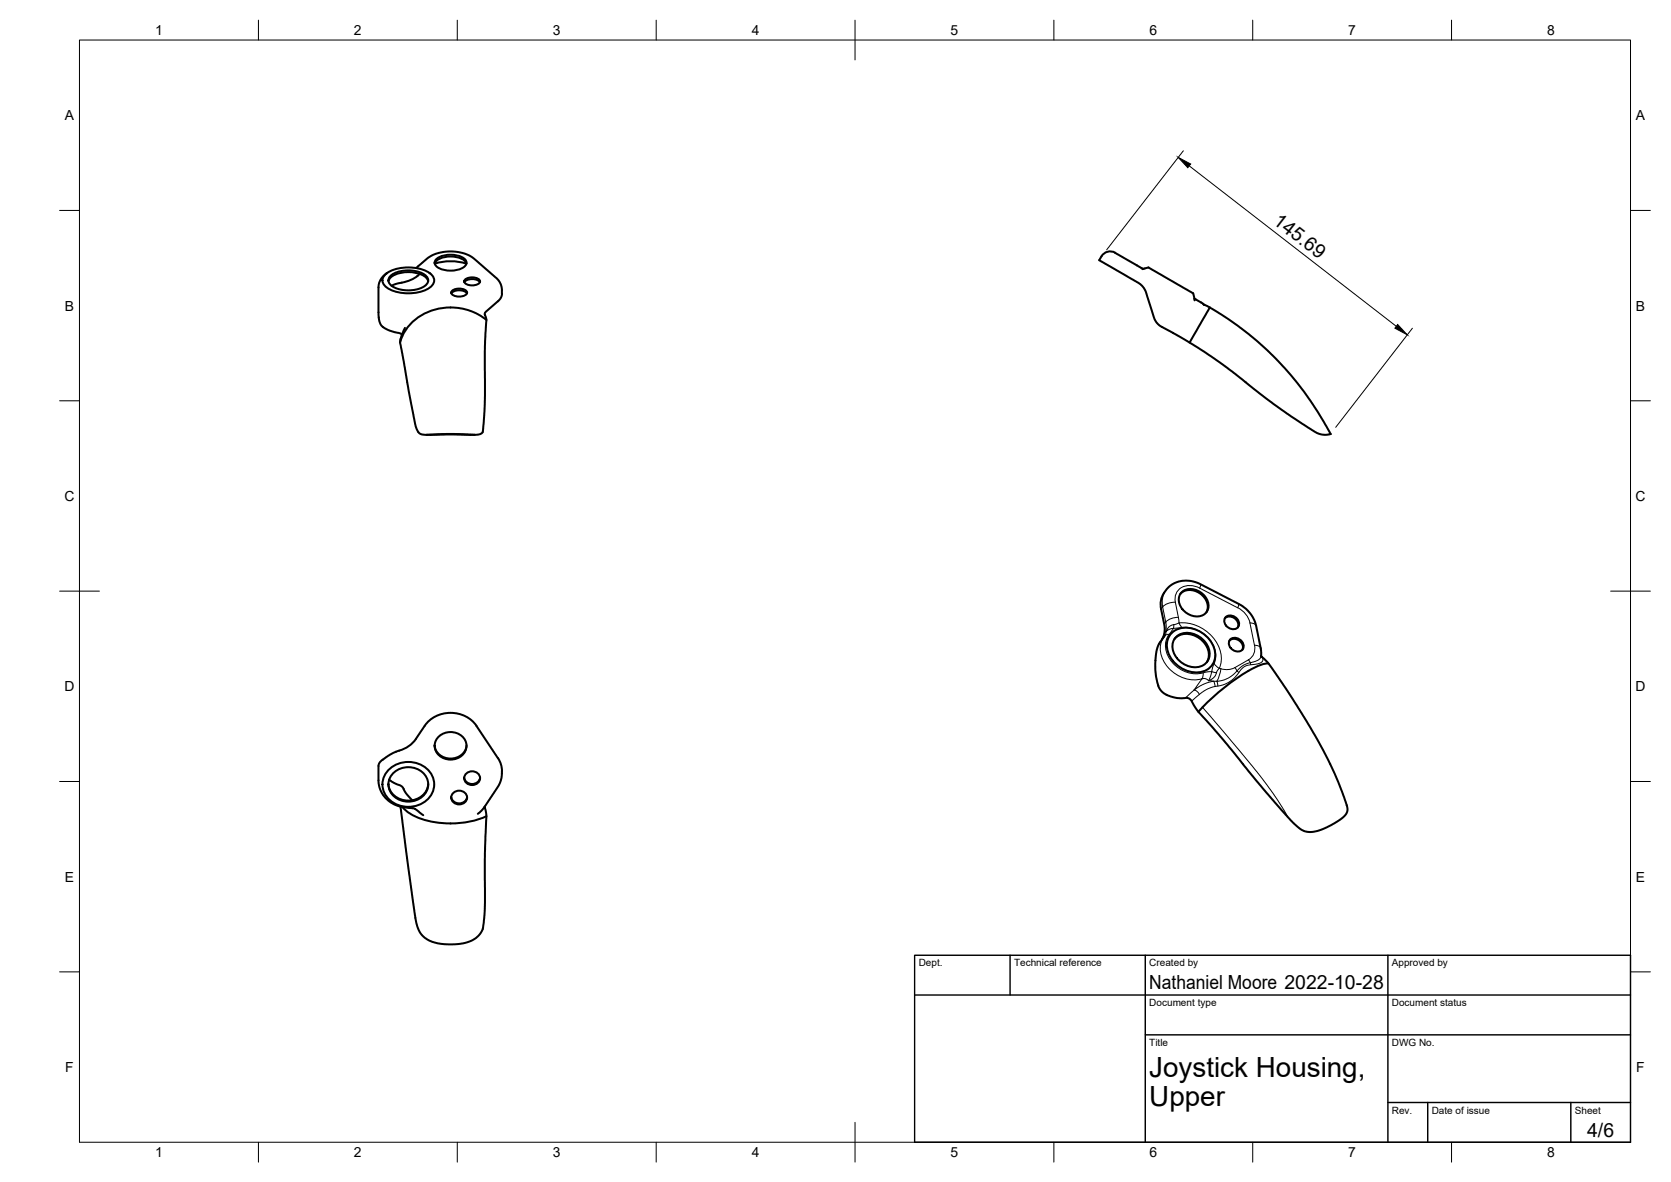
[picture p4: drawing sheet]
<svg xmlns="http://www.w3.org/2000/svg" width="420mm" height="297mm" viewBox="0 0 420 297" stroke-linecap="round" stroke-linejoin="round" font-family="sans-serif">
<!-- layer: Visible -->
<g fill="none" stroke="#000" stroke-width=".51">
<path d="M95.2 79.8l.4 1.4 .6 .9 1.4 .8 3.1 .9 .3 .3M97 68.8a10.6 10.6 0 0 1 11.3 0 2.1 2.1 0 0 1 .8 2.1 2.1 2.1 0 0 1-1.5 1.7 10.9 10.9 0 0 1-10.6-.5 1.96 1.96 0 0 1 0-3.3zM97.4 68.6l-1.5 1.3-.7 1.6v8.3M97.7 70.7a3.6 3.6 0 0 1 3.1-2.1 7.7 7.7 0 0 1 6.3 1.2l.6 .9M98.1 69.5a7.7 7.7 0 0 1 9.2 0 1.74 1.74 0 0 1-1.1 2.7 8 8 0 0 1-8.1-.8 1.41 1.41 0 0 1 0-1.9zM104.6 67.4l3-2.6 2.3-1.1 3-.5 2 .1 1.8 .4 2.3 1.2 6 5.2 1 1.6 .2 2.1M105 69.3a15.1 15.1 0 0 1-5.3 2l-1.3 .5M105.5 68.9l-.5 .4M108 68.6l.2 .1M109.7 65.1a6.4 6.4 0 0 1 7.2 0 1.26 1.26 0 0 1-.5 2.2 6.6 6.6 0 0 1-6.7-.4 1.15 1.15 0 0 1 0-1.8zM113.5 73.7a2.81 2.81 0 0 1 3.9 0M113.6 73.2a2.96 2.96 0 0 1 3.8 0l.1 .3a2.17 2.17 0 0 1-2.7 1 1.13 1.13 0 0 1-1.2-1.3z"/>
<path d="M116.8 70.9a2.81 2.81 0 0 1 3.9 0M116.8 70.4a2.96 2.96 0 0 1 3.8 0l.1 .3a2.17 2.17 0 0 1-2.6 1 1.13 1.13 0 0 1-1.3-1.3zM117.3 66.2a3.4 3.4 0 0 0-3.2-1.7h-1.7a3.3 3.3 0 0 0-3.1 1.8 13 13 0 0 1 8 0M125.2 75.7l-3 2.6-.3 .7 .4 1.4-.4 6.6v14.4l-.5 7.1-.5 .5-1.2 .3-5.4-.2-7.5 .2-1-.2-.6-.4-.8-2.2-3.3-17.8a6.9 6.9 0 0 1-.4-3.5l1.1-2.8M126.2 73.8l-.1 .8-.9 1.1M280.4 63.5l7.1 4M280.4 63.5a2.73 2.73 0 0 0-4 1.9l9.8 5.7 1 .7 .9 1.6 2.2 6.8 1.1 1.5 7 4 6.2 3.9 5.2 3.8 10.3 8 8.9 6.1 2.9 1.6 1.1 .2 1.6-.2-2.8-4.8a78 78 0 0 0-27.6-27M287.3 67.6l1.5-.4 10 5.8a1.68 1.68 0 0 1 1.4 1.5l.2 1M300.3 75l1.7 1M302 76l.8 .7M302.5 76.4l.4 .2M302.8 76.6l1.4 .7"/>
<path d="M304.2 77.3l-5.1 8.8M122.3 80.4a14.3 14.3 0 0 0-20 2l-1.1 2.1-.6 1.6M107.2 109.3h12.2M292.9 159.7l-1.6 2.3-.6 2.3a17 17 0 0 0 .8 8.7l1.2 1.3 1.5 .7 2 .4h2.2l.5 .1 .6 .5 .7 1.3a23.5 23.5 0 0 0 4 4.8l16.5 19.7 4.4 4.9 1.9 1.7 1.1 .5 1.1 .2 2.4-.4 1.9-.8 2.2-1.1 1.4-.9 1.2-1.1 .4-.8 .1-.8-.8-2.8-2.4-5.9-3-6.2-4.2-7.2-5.2-8.3-4.4-6.3-1.5-1.4M294.8 158.9a6.7 6.7 0 0 1 9.3 1.8 4.9 4.9 0 0 1-.6 7.6 7.3 7.3 0 0 1-10.1-6.6 4.1 4.1 0 0 1 1.4-2.8zM295.8 160a5.3 5.3 0 0 1 7.7 2 3.6 3.6 0 0 1 .1 4.3 3.6 3.6 0 0 1-4.1 1.3 5.6 5.6 0 0 1-4.6-5.8l.5-1.3zM296.7 149.3a4.1 4.1 0 0 1 6.5 1.5 3.2 3.2 0 0 1 .1 3.1M297.2 148.8a4.3 4.3 0 0 1 6.5 2.4 2.84 2.84 0 0 1-.7 3 2.84 2.84 0 0 1-3.1 .6 4.1 4.1 0 0 1-3.1-5.5zM308 155.4a2.1 2.1 0 0 1 2.4 0 2.1 2.1 0 0 1 .8 2.3M308.1 155.1a2.05 2.05 0 0 1 2.6 .1 2.05 2.05 0 0 1 .6 2.4 2.05 2.05 0 0 1-2.6 0 2.05 2.05 0 0 1-.6-2.5zM292.2 160.7l.5-1.2 .2-1.3-.9-5.1a6.1 6.1 0 0 1 3.9-6.8l1.2-.3 1.3-.1 2.4 .5 10.9 5.5a8.3 8.3 0 0 1 4.1 5.4l1.3 6.1v1.6M295.3 160.6a4.8 4.8 0 0 1 6.9 .3 4.4 4.4 0 0 1 1.3 5.5"/>
<path d="M309.1 161a2.1 2.1 0 0 1 2.5 0 2.1 2.1 0 0 1 .8 2.3M309.3 160.8a2.05 2.05 0 0 1 2.5 0 2.05 2.05 0 0 1 .6 2.5 2.05 2.05 0 0 1-2.5-.1 2.05 2.05 0 0 1-.6-2.4zM317.1 164.9l.1 .1M317.2 165l.1 .1M319 166.8a9.7 9.7 0 0 0-5.1 1.8 54.2 54.2 0 0 0-12.6 10.3M97.7 197a5.1 5.1 0 0 0 8.1 3.2 4.2 4.2 0 0 0 1.9-3.2M97.9 195.9l2.1 1.3a2.55 2.55 0 0 1 1.9 1.9l1.8 2M98.1 193.1a7 7 0 0 1 10.7 2.2 5.6 5.6 0 0 1-5.1 7.4 6.1 6.1 0 0 1-7.5-6.5 5.4 5.4 0 0 1 1.9-3.1zM98.8 194.3a5.3 5.3 0 0 1 8.8 2 4.8 4.8 0 0 1-6.7 4.9 4.1 4.1 0 0 1-2.1-6.9zM104.6 185.7a10.3 10.3 0 0 1-5.4 3.4l-2.8 1.7a2.46 2.46 0 0 0-1.2 1.7v4.5l.4 1.4 .8 1.5 1.1 1.2 1.6 1 1.7 .6 2.3 .4a3.2 3.2 0 0 1 2.8 1.4l.5 .4M106.8 182.4l-2.2 3.3M106.8 182.4a8.1 8.1 0 0 1 13 0"/>
<path d="M109.3 187.3a4.1 4.1 0 0 0 4 3.3 4.1 4.1 0 0 0 4-3.3M110.5 185a4.1 4.1 0 0 1 6.8 2.4 4.1 4.1 0 0 1-3 3.4 4.1 4.1 0 0 1-4.3-1.4 3.1 3.1 0 0 1 .5-4.4zM114 199.2a1.98 1.98 0 0 1 2.3-.4 1.98 1.98 0 0 1 1.1 2.1 2 2 0 0 1-2.4 1.2 2 2 0 0 1-1.5-2.1zM116.7 195.4a2.04 2.04 0 0 0 2 1.6 2.04 2.04 0 0 0 2-1.6M117.3 194.3a1.98 1.98 0 0 1 2.3-.3 1.98 1.98 0 0 1 1 2 2 2 0 0 1-2.3 1.3 2 2 0 0 1-1.5-2.2zM119.8 182.4l5.4 8.1M125.2 190.5a7 7 0 0 1 .6 6.1l-3.9 6.1M100.7 202.7l3.6 27.3 .6 2.7 .7 1.6 .8 1 1.6 1.1 2.3 .7 2.5 .2 2.5-.1 2.1-.4 2-.9 1.2-1.1a5.2 5.2 0 0 0 1.1-3.7l.2-4.2v-12.4l.4-9.4-.4-2.1M101.2 202.8a14.2 14.2 0 0 0 9.5 4 22.6 22.6 0 0 0 11.6-1.7M113.5 200.3a2.04 2.04 0 0 0 2 1.6 2.04 2.04 0 0 0 1.9-1.6M121.9 202.7l-1.8 1.8M121.9 202.7v.3"/>
</g>
<!-- layer: Visible Narrow -->
<g fill="none" stroke="#000" stroke-width=".25">
<path d="M292.3 152.5l.8 3.8M292.3 152.5l-.3 .6M293.1 148.4l-.6 1.1-.2 1.1v1.9M293.1 156.3l.1 2.8-.3 .6M293.1 156.3l-.4 .6M294 159.4l-.7 .1-.5 .3M294 159.4a5.9 5.9 0 0 0 1.5 7.9 7.9 7.9 0 0 0 8.1 1.5h1.1M295 157.9l2.3-.2-.8-1.2a9.9 9.9 0 0 1 10.6 9.2l-.5 2.3M295 157.9l-1 1.5M295.1 157l-1.1 .5-.9 1.3 .8-.6 1.1-.3M295.2 157l-.1 .9M295.5 151.3l-1.8 .4-1.4 .8"/>
<path d="M296.3 155.1l-1.9 .4-1.3 .8M297.3 157.7a7.7 7.7 0 0 1 8.4 7.7l-.4 1.3 1.3 1.3M301.6 147.8l9.6 4.9M301.7 147.8a4.1 4.1 0 0 0-6.1 1.7l-.1 1.8 1 5.3-1.4 .4M301.9 146.8l-.2 1M311.2 152.7l1.8 1.4 .8 1.1 .5 1.3 .5 .1a1.17 1.17 0 0 1 1.1 .7M311.5 151.8l-.3 .9M314.3 156.6l1.1 5.5 .5 .1a1.17 1.17 0 0 1 1.1 .7M292.6 160.1a6.5 6.5 0 0 0 1.9 8.5 8.4 8.4 0 0 0 7.7 2M300.2 173.4l-2.1 2M300.2 173.4l.7 .3 .7 .8M302.2 170.6l.9-.1 .8 .6"/>
<path d="M302.4 177.8l9.2 10.8 5.9 7.2 3.8 5.4 2.6 4.2M302.5 169.1v.9l-.3 .6M303.9 171l.6 .1a1.09 1.09 0 0 1 1 1.4M304.7 168.8l-.8 2.3M304.7 168.8l1.2 .3M305.3 166.7l-.6 2.1M306.6 168l-.6 .7-.6 1.4-1.5 1M306.6 167.9l.4 .2M307 168.1l1.9 .2 1.6-.5 .5 .8M307 168.1l-.4 1.6-.6 1.5 .2 1.2M311 168.6l.5 .4M311 168.6l-1 1-1.4 .9-1.7 .6-1.7 .1-1.6 .4-1.7 .7-1.7 1.1 2-2.8"/>
<path d="M313.9 165.8l-3.4 2M313.9 165.8l.6 1.2M315.4 162.1a3.3 3.3 0 0 1-1.5 3.7M317.1 164.9l-.3 .6-.6 .5-3.5 1.1-1.7 1.5M317.1 164.9l.2 .3M317.2 165l.3 .9-.5 .6-4 1-.9 .7-1.8 2.3-1.3 1-1.5 .6-2.4 .5-1.6 .6-1.7 1.1-2.2 1.9"/>
</g>
<!-- layer: BORDER -->
<g fill="none" stroke="#000" stroke-width=".25">
<path d="M20 10.1h390v276.9h-390zM65 5.1v5M115 5.1v5M165 5.1v5M215 5.1v10M265 5.1v5M315 5.1v5M365 5.1v5M15 52.9h5M410 52.9h5M15 100.7h5M410 100.7h5"/>
<path d="M15 148.6h10M405 148.6h10M15 196.4h5M410 196.4h5M15 244.2h5M410 244.2h5M65 287v5M115 287v5M165 287v5M215 282.1v9.9M265 287v5M315 287v5"/>
<path d="M365 287v5"/>
</g>
<!-- layer: TITLEBLOCK -->
<path d="M230 240.1h180v46.9h-180zM230 250h180M254 240.1v9.9M288 240.1v46.9M349 240.1v46.9M288 260.1h122M349 277.1h61M359 277.1v9.9M395 277.1v9.9" fill="none" stroke="#000" stroke-width=".36"/>
<!-- layer: FD_Dimensions -->
<path d="M297.5 37.9l-19.2 24.9M299 41.7l52.1 40.3M355.1 82.5l-19.2 24.9" fill="none" stroke="#000" stroke-width=".25"/>
<path d="M296.2 39.5l3.2 1.7-.7 .9zM351.4 81.5l2.4 2.6-3.1-1.6z" fill="#000" stroke="#000" stroke-width=".25"/>
<g font-size="7">
<text x="289" y="270.6">Joystick Housing,</text>
<text x="289" y="278.1">Upper</text>
</g>
<g font-size="4.9">
<text x="319.9" y="56" transform="rotate(38 319.9 56)">145.69</text>
<text x="289" y="248.5">Nathaniel Moore 2022-10-28</text>
<text x="399.1" y="285.7">4/6</text>
</g>
<g font-size="3.5">
<text x="39" y="8.8">1</text>
<text x="89" y="8.8">2</text>
<text x="139" y="8.8">3</text>
<text x="189" y="8.8">4</text>
<text x="239" y="8.8">5</text>
<text x="289" y="8.8">6</text>
<text x="339" y="8.8">7</text>
<text x="389" y="8.8">8</text>
<text x="16.3" y="30.2">A</text>
<text x="411.3" y="30.2">A</text>
<text x="16.3" y="78">B</text>
<text x="411.3" y="78">B</text>
<text x="16.2" y="125.9">C</text>
<text x="411.2" y="125.9">C</text>
<text x="16.2" y="173.7">D</text>
<text x="411.2" y="173.7">D</text>
<text x="16.3" y="221.6">E</text>
<text x="411.3" y="221.6">E</text>
<text x="16.4" y="269.4">F</text>
<text x="411.4" y="269.4">F</text>
<text x="39" y="290.8">1</text>
<text x="89" y="290.8">2</text>
<text x="139" y="290.8">3</text>
<text x="189" y="290.8">4</text>
<text x="239" y="290.8">5</text>
<text x="289" y="290.8">6</text>
<text x="339" y="290.8">7</text>
<text x="389" y="290.8">8</text>
</g>
<g font-size="2.5">
<text x="231" y="242.9">Dept.</text>
<text x="255" y="242.9">Technical reference</text>
<text x="289" y="242.9">Created by</text>
<text x="350" y="242.9">Approved by</text>
<text x="289" y="252.8">Document type</text>
<text x="350" y="252.8">Document status</text>
<text x="289" y="262.9">Title</text>
<text x="350" y="262.9">DWG No.</text>
<text x="350" y="279.9">Rev.</text>
<text x="360" y="279.9">Date of issue</text>
<text x="396" y="279.9">Sheet</text>
</g>
</svg>
